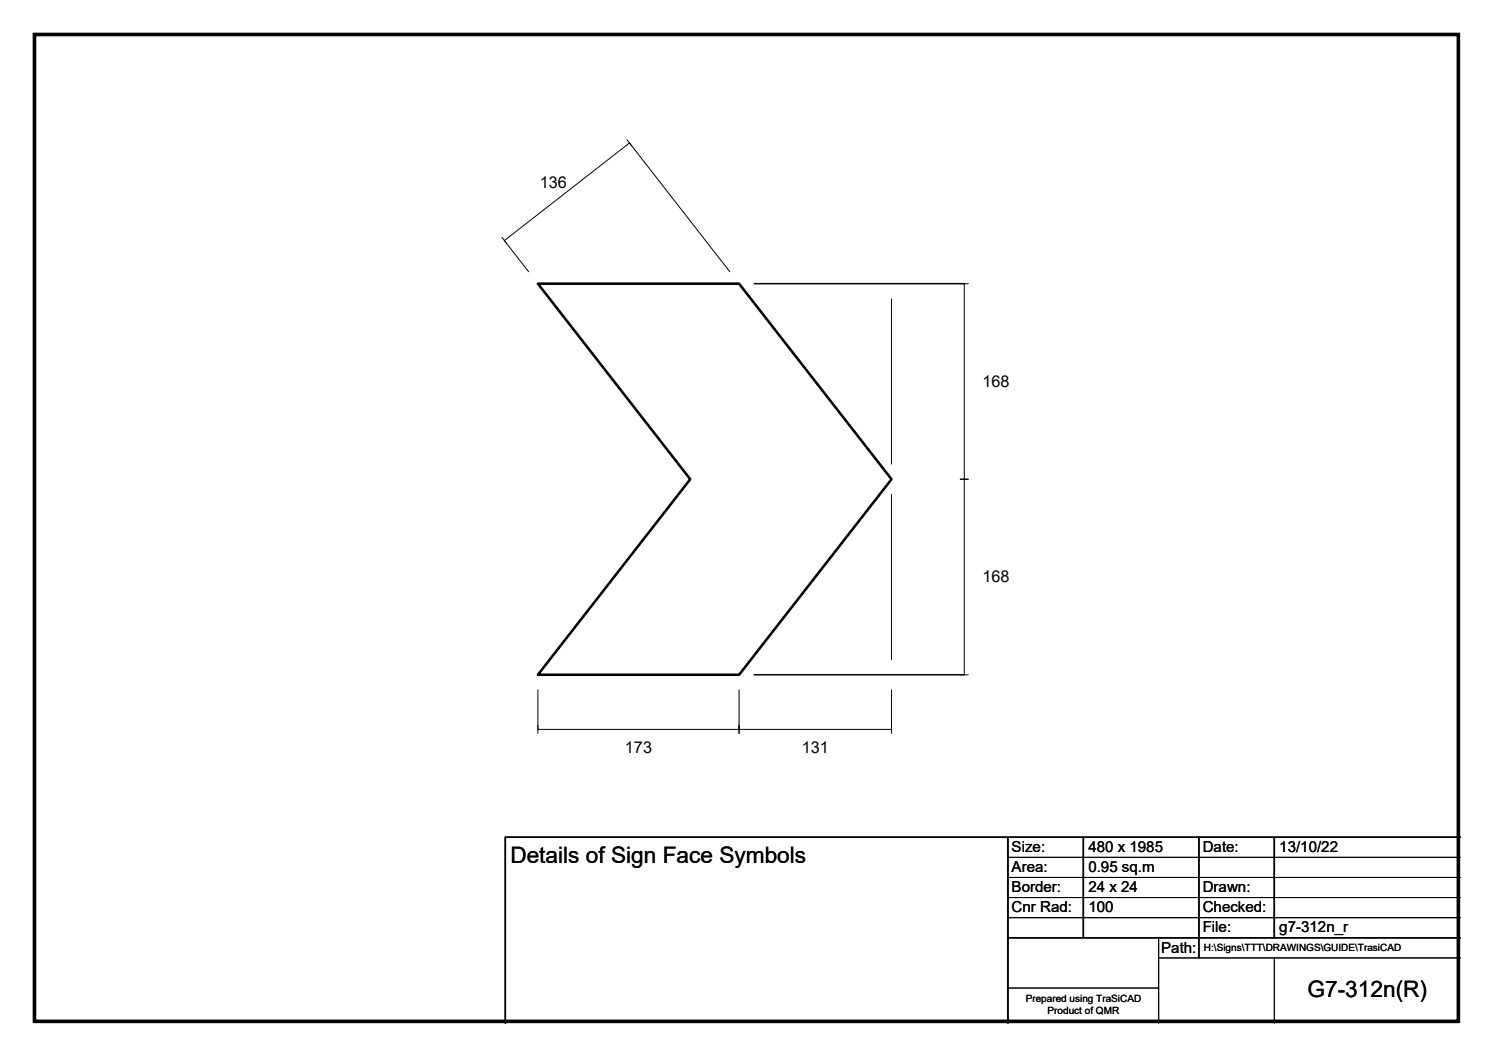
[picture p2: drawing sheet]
<svg xmlns="http://www.w3.org/2000/svg" width="297mm" height="210mm" viewBox="0 0 297 210" stroke-linecap="round" stroke-linejoin="round" font-family="sans-serif">
<path d="M150 56.4h41.9M150 134.2h41.9M200.5 166.5v37M215.5 166.5v20M238.5 166.5v24M253.5 166.5v20M290.5 166.5h-190v37M200.5 186.5h90" fill="none" stroke="#000" stroke-width=".3"/>
<g fill="none" stroke="#000" stroke-width=".2">
<path d="M124.8 27.8l.9 1.3M99.9 47.2l.9 1.3M105.2 54l-4.9-6.2 24.9-19.4 20 25.6M177.4 59.4v32.9M191 56.4h1.7M191.9 56.4v77.8M177.4 98.3v32.9M191 95.3h1.7M107 137.2v8.6M147 137.2v8.6M177.4 137.2v8.6M191 134.2h1.7"/>
<path d="M107 145h70.4M200.5 170.5h90M200.5 174.5h90M200.5 178.5h90M200.5 182.5h90M200.5 196.5h30M230.5 186.5v17M230.5 190.5h60M253.5 190.5v13"/>
</g>
<path d="M107 56.4h40l30.4 38.9-30.4 38.9h-40l30.3-38.9z" fill="none" stroke="#000" stroke-width=".51"/>
<path d="M6.9 6.9h283.2v196.2h-283.2z" fill="none" stroke="#000" stroke-width=".72"/>
<g font-size="4.5">
<text x="101.5" y="171.5">Details of Sign Face Symbols</text>
<text x="260.1" y="198.3">G7-312n(R)</text>
</g>
<g font-size="3.2">
<text x="107.4" y="37.4">136</text>
<text x="195.5" y="76.9">168</text>
<text x="195.5" y="115.8">168</text>
<text x="124.3" y="149.8">173</text>
<text x="159.5" y="149.8">131</text>
</g>
<g font-size="3">
<text x="201.3" y="169.4">Size:</text>
<text x="201.3" y="173.4">Area:</text>
<text x="216.5" y="169.4">480 x 1985</text>
<text x="216.5" y="173.4">0.95 sq.m</text>
<text x="239.3" y="169.4">Date:</text>
<text x="254.5" y="169.4">13/10/22</text>
<text x="201.3" y="177.4">Border:</text>
<text x="216.5" y="177.4">24 x 24</text>
<text x="239.3" y="177.4">Drawn:</text>
<text x="201.3" y="181.4">Cnr Rad:</text>
<text x="216.5" y="181.4">100</text>
<text x="239.3" y="181.4">Checked:</text>
<text x="239.3" y="185.4">File:</text>
<text x="254.5" y="185.4">g7-312n_r</text>
<text x="231" y="189.4">Path:</text>
</g>
<g font-size="2">
<text x="239.5" y="189">H:\Signs\TTT\DRAWINGS\GUIDE\TrasiCAD</text>
<text x="204.1" y="199.3">Prepared using TraSiCAD</text>
<text x="208.4" y="201.7">Product of QMR</text>
</g>
</svg>
